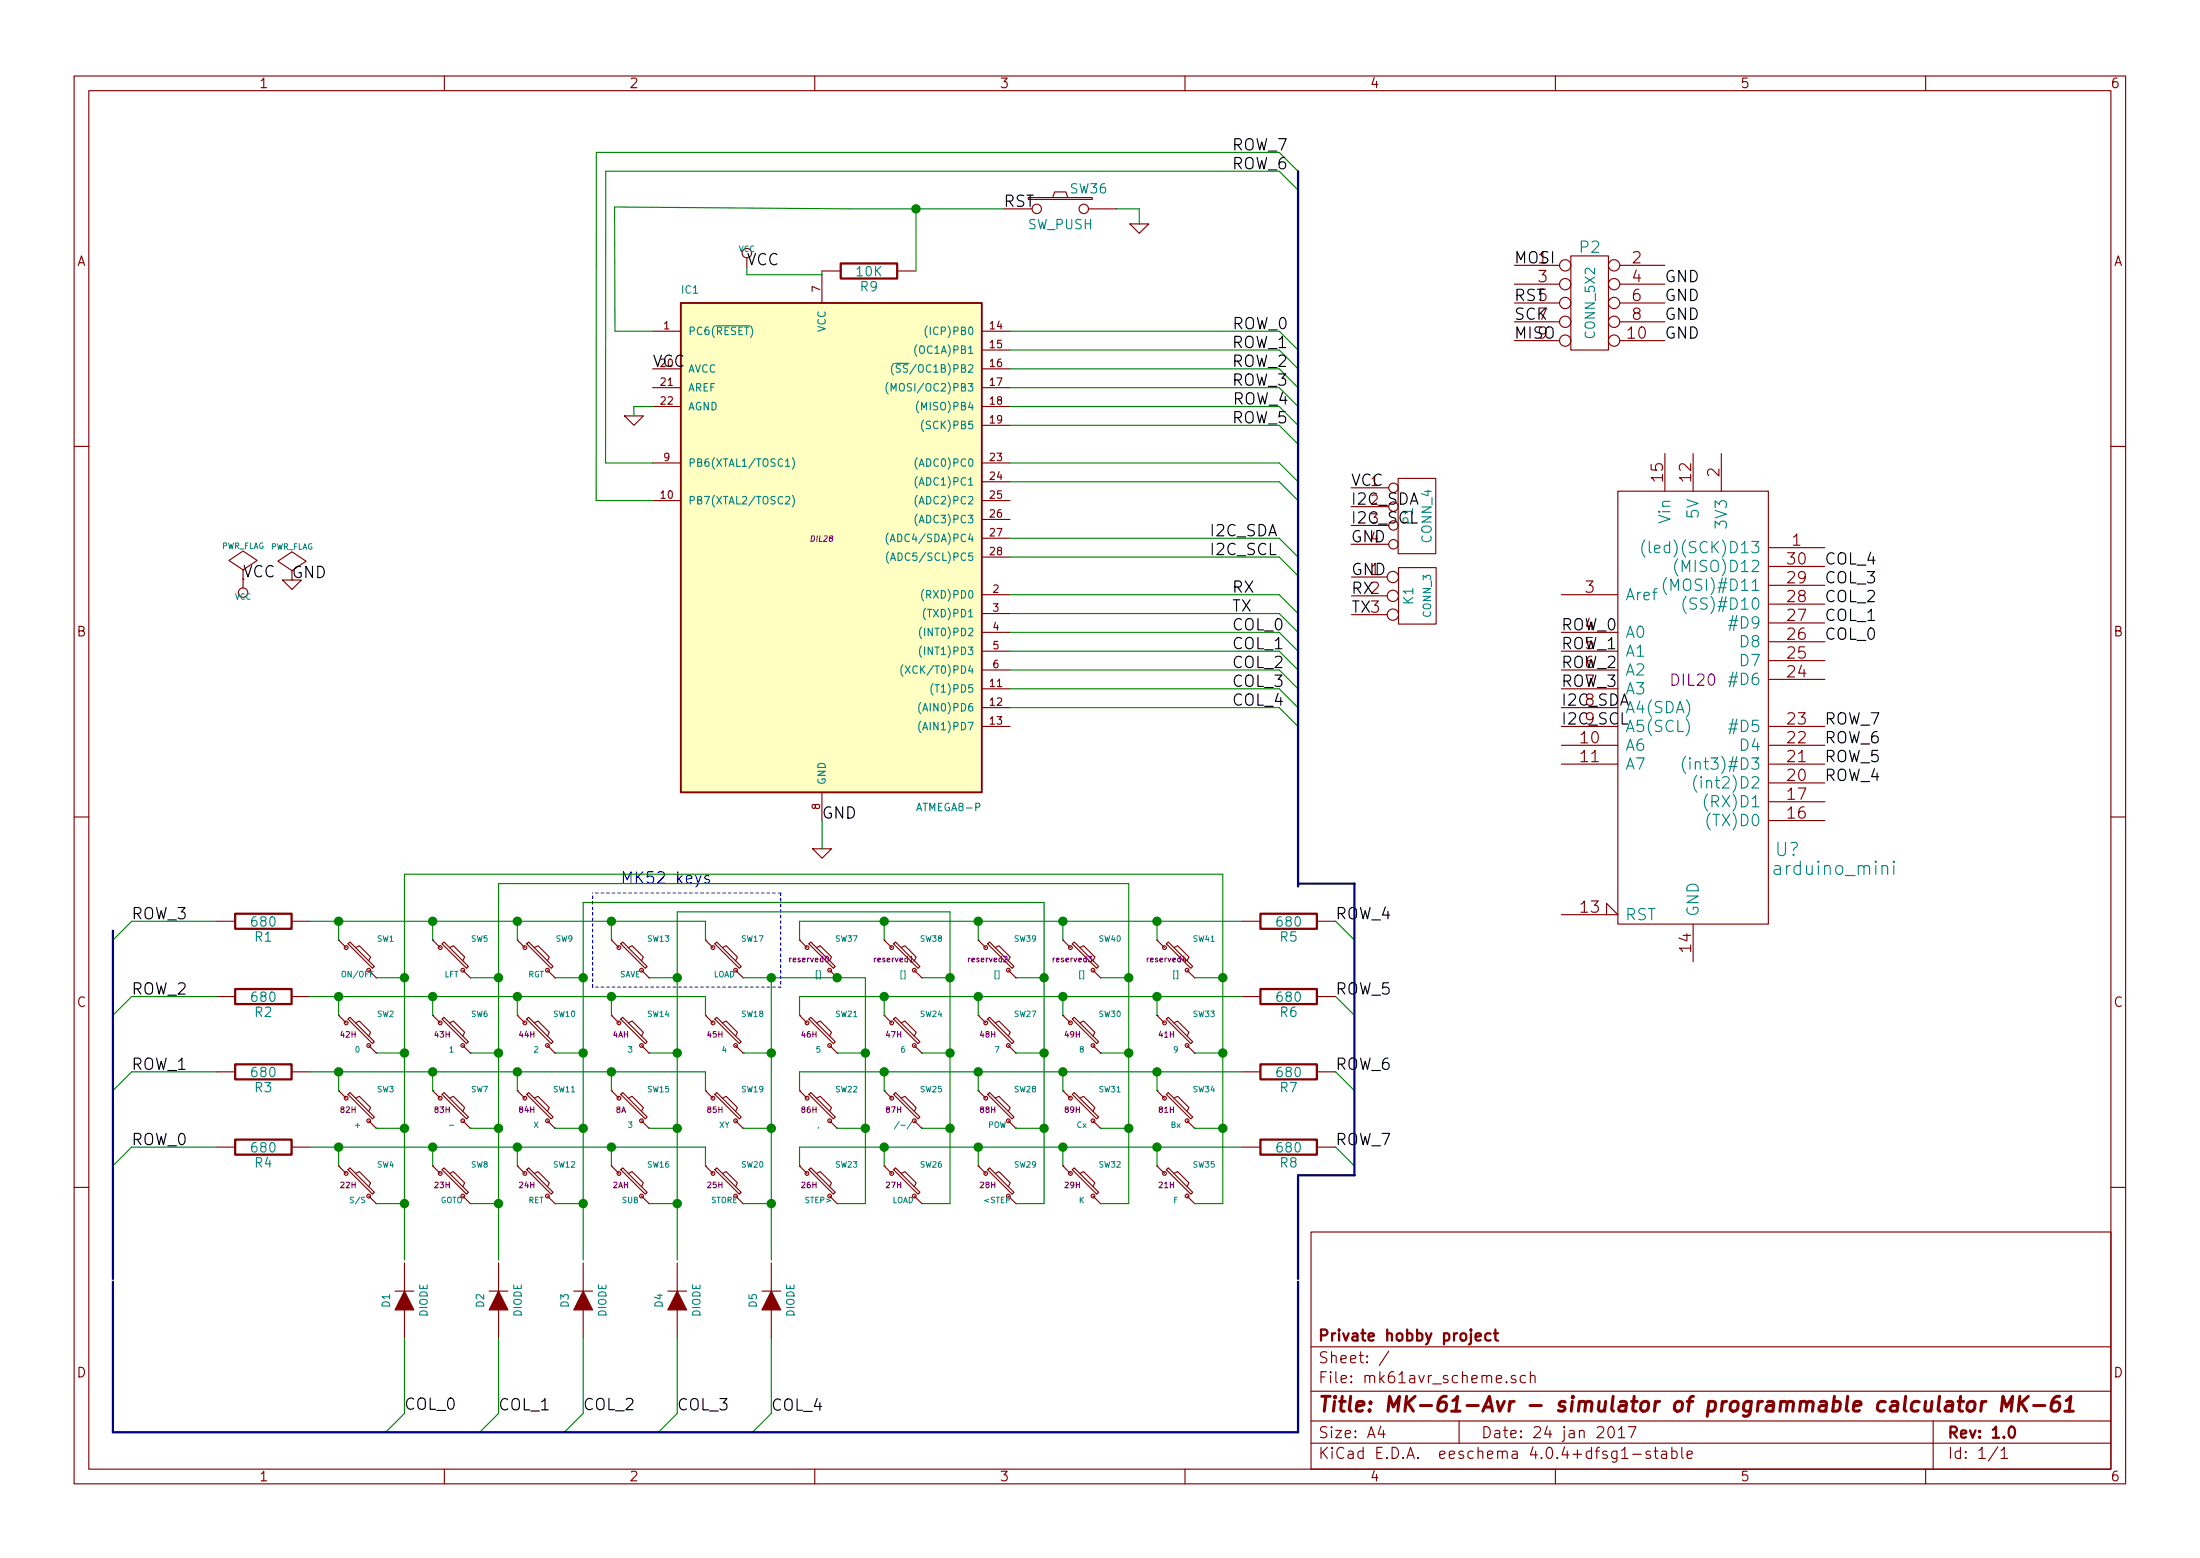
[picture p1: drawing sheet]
EESchema Schematic File Version 2
LIBS:mk61avr_scheme-rescue
LIBS:power
LIBS:device
LIBS:transistors
LIBS:conn
LIBS:linear
LIBS:regul
LIBS:74xx
LIBS:cmos4000
LIBS:adc-dac
LIBS:memory
LIBS:xilinx
LIBS:microcontrollers
LIBS:dsp
LIBS:microchip
LIBS:analog_switches
LIBS:motorola
LIBS:texas
LIBS:intel
LIBS:audio
LIBS:interface
LIBS:digital-audio
LIBS:philips
LIBS:display
LIBS:cypress
LIBS:siliconi
LIBS:opto
LIBS:atmel
LIBS:contrib
LIBS:valves
LIBS:arduino
LIBS:mk61avr_scheme-cache
EELAYER 25 0
EELAYER END
$Descr A4 11693 8268
encoding utf-8
Sheet 1 1
Title "MK-61-Avr - simulator of programmable calculator MK-61"
Date "24 jan 2017"
Rev "1.0"
Comp "Private hobby project"
Comment1 ""
Comment2 ""
Comment3 ""
Comment4 ""
$EndDescr
Text Label 4100 7496 0    60   ~ 0
COL_4
Text Label 3600 7494 0    60   ~ 0
COL_3
Text Label 3100 7493 0    60   ~ 0
COL_2
Text Label 2650 7494 0    60   ~ 0
COL_1
Text Label 2150 7491 0    60   ~ 0
COL_0
Text Label 700  6085 0    60   ~ 0
ROW_0
Text Label 700  5685 0    60   ~ 0
ROW_1
Text Label 700  5285 0    60   ~ 0
ROW_2
Text Label 700  4885 0    60   ~ 0
ROW_3
Text Notes 3300 4685 0    60   ~ 0
MK52 keys
Entry Wire Line
	600  4985 700  4885
$Comp
L R-RESCUE-mk61avr_scheme R1
U 1 1
P 1400 4885
F 0 "R1" V 1480 4885 50  0000 C CNN
F 1 "680" V 1400 4885 50  0000 C CNN
F 2 "" H 1400 4885 60  0001 C CNN
F 3 "" H 1400 4885 60  0001 C CNN
	1    1400 4885
	0    1    1    0   
$EndComp
$Comp
L SW_PUSH_SMALL SW17
U 1 1
P 3850 5085
F 0 "SW17" H 4000 5195 30  0000 C CNN
F 1 "LOAD" H 3850 5006 30  0000 C CNN
F 2 "" H 3850 5085 60  0001 C CNN
F 3 "" H 3850 5085 60  0001 C CNN
F 4 "" H 3800 5085 30  0000 C CNB "Êîä"
	1    3850 5085
	1    0    0    -1  
$EndComp
$Comp
L SW_PUSH_SMALL SW13
U 1 1
P 3350 5085
F 0 "SW13" H 3500 5195 30  0000 C CNN
F 1 "SAVE" H 3350 5006 30  0000 C CNN
F 2 "" H 3350 5085 60  0001 C CNN
F 3 "" H 3350 5085 60  0001 C CNN
F 4 "" H 3300 5085 30  0000 C CNB "Êîä"
	1    3350 5085
	1    0    0    -1  
$EndComp
$Comp
L SW_PUSH_SMALL SW9
U 1 1
P 2850 5085
F 0 "SW9" H 3000 5195 30  0000 C CNN
F 1 "RGT" H 2850 5006 30  0000 C CNN
F 2 "" H 2850 5085 60  0001 C CNN
F 3 "" H 2850 5085 60  0001 C CNN
F 4 "" H 2800 5085 30  0000 C CNB "Êîä"
	1    2850 5085
	1    0    0    -1  
$EndComp
$Comp
L SW_PUSH_SMALL SW5
U 1 1
P 2400 5085
F 0 "SW5" H 2550 5195 30  0000 C CNN
F 1 "LFT" H 2400 5006 30  0000 C CNN
F 2 "" H 2400 5085 60  0001 C CNN
F 3 "" H 2400 5085 60  0001 C CNN
F 4 "" H 2350 5085 30  0000 C CNB "Êîä"
	1    2400 5085
	1    0    0    -1  
$EndComp
$Comp
L SW_PUSH_SMALL SW1
U 1 1
P 1900 5085
F 0 "SW1" H 2050 5195 30  0000 C CNN
F 1 "ON/OFF" H 1900 5006 30  0000 C CNN
F 2 "" H 1900 5085 60  0001 C CNN
F 3 "" H 1900 5085 60  0001 C CNN
F 4 "" H 1850 5085 30  0000 C CNB "Êîä"
	1    1900 5085
	1    0    0    -1  
$EndComp
Entry Wire Line
	4000 7600 4100 7500
Entry Wire Line
	3500 7600 3600 7500
Entry Wire Line
	3000 7600 3100 7500
Entry Wire Line
	2550 7600 2650 7500
Entry Wire Line
	2050 7600 2150 7500
Entry Wire Line
	600  6185 700  6085
Entry Wire Line
	600  5785 700  5685
$Comp
L R-RESCUE-mk61avr_scheme R4
U 1 1
P 1400 6085
F 0 "R4" V 1480 6085 50  0000 C CNN
F 1 "680" V 1400 6085 50  0000 C CNN
F 2 "" H 1400 6085 60  0001 C CNN
F 3 "" H 1400 6085 60  0001 C CNN
	1    1400 6085
	0    1    1    0   
$EndComp
$Comp
L R-RESCUE-mk61avr_scheme R3
U 1 1
P 1400 5685
F 0 "R3" V 1480 5685 50  0000 C CNN
F 1 "680" V 1400 5685 50  0000 C CNN
F 2 "" H 1400 5685 60  0001 C CNN
F 3 "" H 1400 5685 60  0001 C CNN
	1    1400 5685
	0    1    1    0   
$EndComp
$Comp
L R-RESCUE-mk61avr_scheme R2
U 1 1
P 1400 5285
F 0 "R2" V 1480 5285 50  0000 C CNN
F 1 "680" V 1400 5285 50  0000 C CNN
F 2 "" H 1400 5285 60  0001 C CNN
F 3 "" H 1400 5285 60  0001 C CNN
	1    1400 5285
	0    1    1    0   
$EndComp
Entry Wire Line
	600  5385 700  5285
$Comp
L SW_PUSH_SMALL SW35
U 1 1
P 6250 6285
F 0 "SW35" H 6400 6395 30  0000 C CNN
F 1 "F" H 6250 6206 30  0000 C CNN
F 2 "" H 6250 6285 60  0001 C CNN
F 3 "" H 6250 6285 60  0001 C CNN
F 4 "21H" H 6200 6285 30  0000 C CNB "Êîä"
	1    6250 6285
	1    0    0    -1  
$EndComp
$Comp
L SW_PUSH_SMALL SW34
U 1 1
P 6250 5885
F 0 "SW34" H 6400 5995 30  0000 C CNN
F 1 "Bx" H 6250 5806 30  0000 C CNN
F 2 "" H 6250 5885 60  0001 C CNN
F 3 "" H 6250 5885 60  0001 C CNN
F 4 "81H" H 6200 5885 30  0000 C CNB "Êîä"
	1    6250 5885
	1    0    0    -1  
$EndComp
$Comp
L SW_PUSH_SMALL SW33
U 1 1
P 6250 5485
F 0 "SW33" H 6400 5595 30  0000 C CNN
F 1 "9" H 6250 5406 30  0000 C CNN
F 2 "" H 6250 5485 60  0001 C CNN
F 3 "" H 6250 5485 60  0001 C CNN
F 4 "41H" H 6200 5485 30  0000 C CNB "Êîä"
	1    6250 5485
	1    0    0    -1  
$EndComp
$Comp
L SW_PUSH_SMALL SW32
U 1 1
P 5750 6285
F 0 "SW32" H 5900 6395 30  0000 C CNN
F 1 "K" H 5750 6206 30  0000 C CNN
F 2 "" H 5750 6285 60  0001 C CNN
F 3 "" H 5750 6285 60  0001 C CNN
F 4 "29H" H 5700 6285 30  0000 C CNB "Êîä"
	1    5750 6285
	1    0    0    -1  
$EndComp
$Comp
L SW_PUSH_SMALL SW31
U 1 1
P 5750 5885
F 0 "SW31" H 5900 5995 30  0000 C CNN
F 1 "Cx" H 5750 5806 30  0000 C CNN
F 2 "" H 5750 5885 60  0001 C CNN
F 3 "" H 5750 5885 60  0001 C CNN
F 4 "89H" H 5700 5885 30  0000 C CNB "Êîä"
	1    5750 5885
	1    0    0    -1  
$EndComp
$Comp
L SW_PUSH_SMALL SW30
U 1 1
P 5750 5485
F 0 "SW30" H 5900 5595 30  0000 C CNN
F 1 "8" H 5750 5406 30  0000 C CNN
F 2 "" H 5750 5485 60  0001 C CNN
F 3 "" H 5750 5485 60  0001 C CNN
F 4 "49H" H 5700 5485 30  0000 C CNB "Êîä"
	1    5750 5485
	1    0    0    -1  
$EndComp
$Comp
L SW_PUSH_SMALL SW29
U 1 1
P 5300 6285
F 0 "SW29" H 5450 6395 30  0000 C CNN
F 1 "<STEP" H 5300 6206 30  0000 C CNN
F 2 "" H 5300 6285 60  0001 C CNN
F 3 "" H 5300 6285 60  0001 C CNN
F 4 "28H" H 5250 6285 30  0000 C CNB "Êîä"
	1    5300 6285
	1    0    0    -1  
$EndComp
$Comp
L SW_PUSH_SMALL SW28
U 1 1
P 5300 5885
F 0 "SW28" H 5450 5995 30  0000 C CNN
F 1 "POW" H 5300 5806 30  0000 C CNN
F 2 "" H 5300 5885 60  0001 C CNN
F 3 "" H 5300 5885 60  0001 C CNN
F 4 "88H" H 5250 5885 30  0000 C CNB "Êîä"
	1    5300 5885
	1    0    0    -1  
$EndComp
$Comp
L SW_PUSH_SMALL SW27
U 1 1
P 5300 5485
F 0 "SW27" H 5450 5595 30  0000 C CNN
F 1 "7" H 5300 5406 30  0000 C CNN
F 2 "" H 5300 5485 60  0001 C CNN
F 3 "" H 5300 5485 60  0001 C CNN
F 4 "48H" H 5250 5485 30  0000 C CNB "Êîä"
	1    5300 5485
	1    0    0    -1  
$EndComp
$Comp
L SW_PUSH_SMALL SW26
U 1 1
P 4800 6285
F 0 "SW26" H 4950 6395 30  0000 C CNN
F 1 "LOAD" H 4800 6206 30  0000 C CNN
F 2 "" H 4800 6285 60  0001 C CNN
F 3 "" H 4800 6285 60  0001 C CNN
F 4 "27H" H 4750 6285 30  0000 C CNB "Êîä"
	1    4800 6285
	1    0    0    -1  
$EndComp
$Comp
L SW_PUSH_SMALL SW25
U 1 1
P 4800 5885
F 0 "SW25" H 4950 5995 30  0000 C CNN
F 1 "/-/" H 4800 5806 30  0000 C CNN
F 2 "" H 4800 5885 60  0001 C CNN
F 3 "" H 4800 5885 60  0001 C CNN
F 4 "87H" H 4750 5885 30  0000 C CNB "Êîä"
	1    4800 5885
	1    0    0    -1  
$EndComp
$Comp
L SW_PUSH_SMALL SW24
U 1 1
P 4800 5485
F 0 "SW24" H 4950 5595 30  0000 C CNN
F 1 "6" H 4800 5406 30  0000 C CNN
F 2 "" H 4800 5485 60  0001 C CNN
F 3 "" H 4800 5485 60  0001 C CNN
F 4 "47H" H 4750 5485 30  0000 C CNB "Êîä"
	1    4800 5485
	1    0    0    -1  
$EndComp
$Comp
L SW_PUSH_SMALL SW23
U 1 1
P 4350 6285
F 0 "SW23" H 4500 6395 30  0000 C CNN
F 1 "STEP>" H 4350 6206 30  0000 C CNN
F 2 "" H 4350 6285 60  0001 C CNN
F 3 "" H 4350 6285 60  0001 C CNN
F 4 "26H" H 4300 6285 30  0000 C CNB "Êîä"
	1    4350 6285
	1    0    0    -1  
$EndComp
$Comp
L SW_PUSH_SMALL SW22
U 1 1
P 4350 5885
F 0 "SW22" H 4500 5995 30  0000 C CNN
F 1 "," H 4350 5806 30  0000 C CNN
F 2 "" H 4350 5885 60  0001 C CNN
F 3 "" H 4350 5885 60  0001 C CNN
F 4 "86H" H 4300 5885 30  0000 C CNB "Êîä"
	1    4350 5885
	1    0    0    -1  
$EndComp
$Comp
L SW_PUSH_SMALL SW21
U 1 1
P 4350 5485
F 0 "SW21" H 4500 5595 30  0000 C CNN
F 1 "5" H 4350 5406 30  0000 C CNN
F 2 "" H 4350 5485 60  0001 C CNN
F 3 "" H 4350 5485 60  0001 C CNN
F 4 "46H" H 4300 5485 30  0000 C CNB "Êîä"
	1    4350 5485
	1    0    0    -1  
$EndComp
$Comp
L SW_PUSH_SMALL SW20
U 1 1
P 3850 6285
F 0 "SW20" H 4000 6395 30  0000 C CNN
F 1 "STORE" H 3850 6206 30  0000 C CNN
F 2 "" H 3850 6285 60  0001 C CNN
F 3 "" H 3850 6285 60  0001 C CNN
F 4 "25H" H 3800 6285 30  0000 C CNB "Êîä"
	1    3850 6285
	1    0    0    -1  
$EndComp
$Comp
L SW_PUSH_SMALL SW19
U 1 1
P 3850 5885
F 0 "SW19" H 4000 5995 30  0000 C CNN
F 1 "XY" H 3850 5806 30  0000 C CNN
F 2 "" H 3850 5885 60  0001 C CNN
F 3 "" H 3850 5885 60  0001 C CNN
F 4 "85H" H 3800 5885 30  0000 C CNB "Êîä"
	1    3850 5885
	1    0    0    -1  
$EndComp
$Comp
L SW_PUSH_SMALL SW18
U 1 1
P 3850 5485
F 0 "SW18" H 4000 5595 30  0000 C CNN
F 1 "4" H 3850 5406 30  0000 C CNN
F 2 "" H 3850 5485 60  0001 C CNN
F 3 "" H 3850 5485 60  0001 C CNN
F 4 "45H" H 3800 5485 30  0000 C CNB "Êîä"
	1    3850 5485
	1    0    0    -1  
$EndComp
$Comp
L SW_PUSH_SMALL SW16
U 1 1
P 3350 6285
F 0 "SW16" H 3500 6395 30  0000 C CNN
F 1 "SUB" H 3350 6206 30  0000 C CNN
F 2 "" H 3350 6285 60  0001 C CNN
F 3 "" H 3350 6285 60  0001 C CNN
F 4 "2AH" H 3300 6285 30  0000 C CNB "Êîä"
	1    3350 6285
	1    0    0    -1  
$EndComp
$Comp
L SW_PUSH_SMALL SW15
U 1 1
P 3350 5885
F 0 "SW15" H 3500 5995 30  0000 C CNN
F 1 "3" H 3350 5806 30  0000 C CNN
F 2 "" H 3350 5885 60  0001 C CNN
F 3 "" H 3350 5885 60  0001 C CNN
F 4 "8A" H 3300 5885 30  0000 C CNB "Êîä"
	1    3350 5885
	1    0    0    -1  
$EndComp
$Comp
L SW_PUSH_SMALL SW14
U 1 1
P 3350 5485
F 0 "SW14" H 3500 5595 30  0000 C CNN
F 1 "3" H 3350 5406 30  0000 C CNN
F 2 "" H 3350 5485 60  0001 C CNN
F 3 "" H 3350 5485 60  0001 C CNN
F 4 "4AH" H 3300 5485 30  0000 C CNB "Êîä"
	1    3350 5485
	1    0    0    -1  
$EndComp
$Comp
L SW_PUSH_SMALL SW12
U 1 1
P 2850 6285
F 0 "SW12" H 3000 6395 30  0000 C CNN
F 1 "RET" H 2850 6206 30  0000 C CNN
F 2 "" H 2850 6285 60  0001 C CNN
F 3 "" H 2850 6285 60  0001 C CNN
F 4 "24H" H 2800 6285 30  0000 C CNB "Êîä"
	1    2850 6285
	1    0    0    -1  
$EndComp
$Comp
L SW_PUSH_SMALL SW11
U 1 1
P 2850 5885
F 0 "SW11" H 3000 5995 30  0000 C CNN
F 1 "X" H 2850 5806 30  0000 C CNN
F 2 "" H 2850 5885 60  0001 C CNN
F 3 "" H 2850 5885 60  0001 C CNN
F 4 "84H" H 2800 5885 30  0000 C CNB "Êîä"
	1    2850 5885
	1    0    0    -1  
$EndComp
$Comp
L SW_PUSH_SMALL SW10
U 1 1
P 2850 5485
F 0 "SW10" H 3000 5595 30  0000 C CNN
F 1 "2" H 2850 5406 30  0000 C CNN
F 2 "" H 2850 5485 60  0001 C CNN
F 3 "" H 2850 5485 60  0001 C CNN
F 4 "44H" H 2800 5485 30  0000 C CNB "Êîä"
	1    2850 5485
	1    0    0    -1  
$EndComp
$Comp
L SW_PUSH_SMALL SW8
U 1 1
P 2400 6285
F 0 "SW8" H 2550 6395 30  0000 C CNN
F 1 "GOTO" H 2400 6206 30  0000 C CNN
F 2 "" H 2400 6285 60  0001 C CNN
F 3 "" H 2400 6285 60  0001 C CNN
F 4 "23H" H 2350 6285 30  0000 C CNB "Êîä"
	1    2400 6285
	1    0    0    -1  
$EndComp
$Comp
L SW_PUSH_SMALL SW7
U 1 1
P 2400 5885
F 0 "SW7" H 2550 5995 30  0000 C CNN
F 1 "-" H 2400 5806 30  0000 C CNN
F 2 "" H 2400 5885 60  0001 C CNN
F 3 "" H 2400 5885 60  0001 C CNN
F 4 "83H" H 2350 5885 30  0000 C CNB "Êîä"
	1    2400 5885
	1    0    0    -1  
$EndComp
$Comp
L SW_PUSH_SMALL SW6
U 1 1
P 2400 5485
F 0 "SW6" H 2550 5595 30  0000 C CNN
F 1 "1" H 2400 5406 30  0000 C CNN
F 2 "" H 2400 5485 60  0001 C CNN
F 3 "" H 2400 5485 60  0001 C CNN
F 4 "43H" H 2350 5485 30  0000 C CNB "Êîä"
	1    2400 5485
	1    0    0    -1  
$EndComp
$Comp
L SW_PUSH_SMALL SW4
U 1 1
P 1900 6285
F 0 "SW4" H 2050 6395 30  0000 C CNN
F 1 "S/S" H 1900 6206 30  0000 C CNN
F 2 "" H 1900 6285 60  0001 C CNN
F 3 "" H 1900 6285 60  0001 C CNN
F 4 "22H" H 1850 6285 30  0000 C CNB "Êîä"
	1    1900 6285
	1    0    0    -1  
$EndComp
$Comp
L SW_PUSH_SMALL SW3
U 1 1
P 1900 5885
F 0 "SW3" H 2050 5995 30  0000 C CNN
F 1 "+" H 1900 5806 30  0000 C CNN
F 2 "" H 1900 5885 60  0001 C CNN
F 3 "" H 1900 5885 60  0001 C CNN
F 4 "82H" H 1850 5885 30  0000 C CNB "Êîä"
	1    1900 5885
	1    0    0    -1  
$EndComp
$Comp
L SW_PUSH_SMALL SW2
U 1 1
P 1900 5485
F 0 "SW2" H 2050 5595 30  0000 C CNN
F 1 "0" H 1900 5406 30  0000 C CNN
F 2 "" H 1900 5485 60  0001 C CNN
F 3 "" H 1900 5485 60  0001 C CNN
F 4 "42H" H 1850 5485 30  0000 C CNB "Êîä"
	1    1900 5485
	1    0    0    -1  
$EndComp
$Comp
L ATMEGA8-P IC1
U 1 1
P 4369 2850
F 0 "IC1" H 3619 4150 40  0000 L BNN
F 1 "ATMEGA8-P" H 4869 1400 40  0000 L BNN
F 2 "DIL28" H 4369 2850 30  0000 C CIN
F 3 "" H 4369 2850 60  0000 C CNN
	1    4369 2850
	1    0    0    -1  
$EndComp
$Comp
L GND-RESCUE-mk61avr_scheme #PWR5
U 1 1
P 4370 4500
F 0 "#PWR5" H 4370 4500 30  0001 C CNN
F 1 "GND" H 4370 4430 30  0001 C CNN
F 2 "" H 4370 4500 60  0000 C CNN
F 3 "" H 4370 4500 60  0000 C CNN
	1    4370 4500
	1    0    0    -1  
$EndComp
Entry Wire Line
	6800 2450 6900 2550
Entry Wire Line
	6800 2550 6900 2650
Entry Wire Line
	6800 1750 6900 1850
Entry Wire Line
	6800 1850 6900 1950
Entry Wire Line
	6800 1950 6900 2050
Entry Wire Line
	6800 2050 6900 2150
Entry Wire Line
	6800 2150 6900 2250
Entry Wire Line
	6800 2250 6900 2350
Entry Wire Line
	6800 800  6900 900 
Entry Wire Line
	6800 900  6900 1000
Entry Wire Line
	6800 3350 6900 3450
Entry Wire Line
	6800 3450 6900 3550
Entry Wire Line
	6800 3550 6900 3650
Entry Wire Line
	6800 3650 6900 3750
Text Label 6552 1750 0    60   ~ 0
ROW_0
Text Label 6550 1850 0    60   ~ 0
ROW_1
Text Label 6550 1950 0    60   ~ 0
ROW_2
Text Label 6550 2050 0    60   ~ 0
ROW_3
Text Label 6554 2150 0    60   ~ 0
ROW_4
Text Label 6550 2250 0    60   ~ 0
ROW_5
Text Label 6550 900  0    60   ~ 0
ROW_6
Text Label 6550 800  0    60   ~ 0
ROW_7
$Comp
L PWR_FLAG #FLG2
U 1 1
P 1552 3072
F 0 "#FLG2" H 1552 3167 30  0001 C CNN
F 1 "PWR_FLAG" H 1552 3252 30  0000 C CNN
F 2 "" H 1552 3072 60  0000 C CNN
F 3 "" H 1552 3072 60  0000 C CNN
	1    1552 3072
	1    0    0    -1  
$EndComp
$Comp
L PWR_FLAG #FLG1
U 1 1
P 1292 3068
F 0 "#FLG1" H 1292 3163 30  0001 C CNN
F 1 "PWR_FLAG" H 1292 3248 30  0000 C CNN
F 2 "" H 1292 3068 60  0000 C CNN
F 3 "" H 1292 3068 60  0000 C CNN
	1    1292 3068
	1    0    0    -1  
$EndComp
$Comp
L VCC #PWR1
U 1 1
P 1292 3064
F 0 "#PWR1" H 1292 3164 30  0001 C CNN
F 1 "VCC" H 1292 3164 30  0000 C CNN
F 2 "" H 1292 3064 60  0000 C CNN
F 3 "" H 1292 3064 60  0000 C CNN
	1    1292 3064
	1    0    0    1   
$EndComp
$Comp
L GND-RESCUE-mk61avr_scheme #PWR2
U 1 1
P 1552 3072
F 0 "#PWR2" H 1552 3072 30  0001 C CNN
F 1 "GND" H 1552 3002 30  0001 C CNN
F 2 "" H 1552 3072 60  0000 C CNN
F 3 "" H 1552 3072 60  0000 C CNN
	1    1552 3072
	1    0    0    -1  
$EndComp
$Comp
L VCC #PWR4
U 1 1
P 3970 1410
F 0 "#PWR4" H 3970 1510 30  0001 C CNN
F 1 "VCC" H 3970 1510 30  0000 C CNN
F 2 "" H 3970 1410 60  0000 C CNN
F 3 "" H 3970 1410 60  0000 C CNN
	1    3970 1410
	1    0    0    -1  
$EndComp
Text Label 6550 3350 0    60   ~ 0
COL_0
Text Label 6550 3450 0    60   ~ 0
COL_1
Text Label 6550 3550 0    60   ~ 0
COL_2
Text Label 6550 3650 0    60   ~ 0
COL_3
Text Label 6550 3150 0    60   ~ 0
RX
Text Label 6550 3250 0    60   ~ 0
TX
Text Label 6430 2950 0    60   ~ 0
I2C_SCL
Text Label 6430 2850 0    60   ~ 0
I2C_SDA
$Comp
L CONN_4 P1
U 1 1
P 7532 2732
F 0 "P1" V 7482 2732 50  0000 C CNN
F 1 "CONN_4" V 7582 2732 50  0000 C CNN
F 2 "" H 7532 2732 60  0000 C CNN
F 3 "" H 7532 2732 60  0000 C CNN
	1    7532 2732
	1    0    0    -1  
$EndComp
Text Label 7182 2582 0    60   ~ 0
VCC
Text Label 7182 2682 0    60   ~ 0
I2C_SDA
Text Label 7182 2782 0    60   ~ 0
I2C_SCL
Text Label 7182 2882 0    60   ~ 0
GND
Text Label 4370 4350 0    60   ~ 0
GND
Text Label 1292 3068 0    60   ~ 0
VCC
Text Label 1552 3072 0    60   ~ 0
GND
$Comp
L CONN_3 K1
U 1 1
P 7534 3156
F 0 "K1" V 7484 3156 50  0000 C CNN
F 1 "CONN_3" V 7584 3156 40  0000 C CNN
F 2 "" H 7534 3156 60  0000 C CNN
F 3 "" H 7534 3156 60  0000 C CNN
	1    7534 3156
	1    0    0    -1  
$EndComp
Text Label 7184 3056 0    60   ~ 0
GND
Text Label 7184 3156 0    60   ~ 0
RX
Text Label 7184 3256 0    60   ~ 0
TX
$Comp
L SW_PUSH SW36
U 1 1
P 5636 1100
F 0 "SW36" H 5786 1210 50  0000 C CNN
F 1 "SW_PUSH" H 5636 1020 50  0000 C CNN
F 2 "~" H 5636 1100 60  0000 C CNN
F 3 "~" H 5636 1100 60  0000 C CNN
	1    5636 1100
	1    0    0    -1  
$EndComp
$Comp
L CONN_5X2 P2
U 1 1
P 8450 1600
F 0 "P2" H 8450 1900 60  0000 C CNN
F 1 "CONN_5X2" V 8450 1600 50  0000 C CNN
F 2 "" H 8450 1600 60  0000 C CNN
F 3 "" H 8450 1600 60  0000 C CNN
	1    8450 1600
	1    0    0    -1  
$EndComp
Text Label 8850 1500 0    60   ~ 0
GND
Text Label 8850 1600 0    60   ~ 0
GND
Text Label 8850 1700 0    60   ~ 0
GND
Text Label 8850 1800 0    60   ~ 0
GND
Text Label 8050 1400 0    60   ~ 0
MOSI
Text Label 8050 1600 0    60   ~ 0
RST
Text Label 8050 1700 0    60   ~ 0
SCK
Text Label 8050 1800 0    60   ~ 0
MISO
Text Label 5336 1100 0    60   ~ 0
RST
$Comp
L GND-RESCUE-mk61avr_scheme #PWR3
U 1 1
P 3370 2200
F 0 "#PWR3" H 3370 2200 30  0001 C CNN
F 1 "GND" H 3370 2130 30  0001 C CNN
F 2 "" H 3370 2200 60  0000 C CNN
F 3 "" H 3370 2200 60  0000 C CNN
	1    3370 2200
	1    0    0    -1  
$EndComp
$Comp
L GND-RESCUE-mk61avr_scheme #PWR6
U 1 1
P 6056 1180
F 0 "#PWR6" H 6056 1180 30  0001 C CNN
F 1 "GND" H 6056 1110 30  0001 C CNN
F 2 "" H 6056 1180 60  0000 C CNN
F 3 "" H 6056 1180 60  0000 C CNN
	1    6056 1180
	1    0    0    -1  
$EndComp
$Comp
L R-RESCUE-mk61avr_scheme R9
U 1 1
P 4619 1430
F 0 "R9" V 4699 1430 50  0000 C CNN
F 1 "10K" V 4619 1430 50  0000 C CNN
F 2 "" V 4549 1430 50  0000 C CNN
F 3 "" H 4619 1430 50  0000 C CNN
	1    4619 1430
	0    1    1    0   
$EndComp
Entry Wire Line
	6800 2850 6900 2950
Entry Wire Line
	6800 2950 6900 3050
Entry Wire Line
	6800 3150 6900 3250
Entry Wire Line
	6800 3250 6900 3350
$Comp
L SW_PUSH_SMALL SW37
U 1 1
P 4350 5085
F 0 "SW37" H 4500 5195 30  0000 C CNN
F 1 "[]" H 4350 5006 30  0000 C CNN
F 2 "" H 4350 5085 60  0001 C CNN
F 3 "" H 4350 5085 60  0001 C CNN
F 4 "reserved0" H 4300 5085 30  0000 C CNB "Êîä"
	1    4350 5085
	1    0    0    -1  
$EndComp
$Comp
L SW_PUSH_SMALL SW38
U 1 1
P 4800 5085
F 0 "SW38" H 4950 5195 30  0000 C CNN
F 1 "[]" H 4800 5006 30  0000 C CNN
F 2 "" H 4800 5085 60  0001 C CNN
F 3 "" H 4800 5085 60  0001 C CNN
F 4 "reserved1" H 4750 5085 30  0000 C CNB "Êîä"
	1    4800 5085
	1    0    0    -1  
$EndComp
$Comp
L SW_PUSH_SMALL SW39
U 1 1
P 5300 5085
F 0 "SW39" H 5450 5195 30  0000 C CNN
F 1 "[]" H 5300 5006 30  0000 C CNN
F 2 "" H 5300 5085 60  0001 C CNN
F 3 "" H 5300 5085 60  0001 C CNN
F 4 "reserved2" H 5250 5085 30  0000 C CNB "Êîä"
	1    5300 5085
	1    0    0    -1  
$EndComp
$Comp
L SW_PUSH_SMALL SW40
U 1 1
P 5750 5085
F 0 "SW40" H 5900 5195 30  0000 C CNN
F 1 "[]" H 5750 5006 30  0000 C CNN
F 2 "" H 5750 5085 60  0001 C CNN
F 3 "" H 5750 5085 60  0001 C CNN
F 4 "reserved3" H 5700 5085 30  0000 C CNB "Êîä"
	1    5750 5085
	1    0    0    -1  
$EndComp
$Comp
L SW_PUSH_SMALL SW41
U 1 1
P 6250 5085
F 0 "SW41" H 6400 5195 30  0000 C CNN
F 1 "[]" H 6250 5006 30  0000 C CNN
F 2 "" H 6250 5085 60  0001 C CNN
F 3 "" H 6250 5085 60  0001 C CNN
F 4 "reserved4" H 6200 5085 30  0000 C CNB "Êîä"
	1    6250 5085
	1    0    0    -1  
$EndComp
Entry Wire Line
	7100 4885 7200 4985
Entry Wire Line
	7100 5285 7200 5385
Entry Wire Line
	7100 5685 7200 5785
Entry Wire Line
	7100 6085 7200 6185
$Comp
L R-RESCUE-mk61avr_scheme R6
U 1 1
P 6850 5285
F 0 "R6" V 6930 5285 50  0000 C CNN
F 1 "680" V 6850 5285 50  0000 C CNN
F 2 "" H 6850 5285 60  0001 C CNN
F 3 "" H 6850 5285 60  0001 C CNN
	1    6850 5285
	0    1    1    0   
$EndComp
$Comp
L R-RESCUE-mk61avr_scheme R5
U 1 1
P 6850 4885
F 0 "R5" V 6930 4885 50  0000 C CNN
F 1 "680" V 6850 4885 50  0000 C CNN
F 2 "" H 6850 4885 60  0001 C CNN
F 3 "" H 6850 4885 60  0001 C CNN
	1    6850 4885
	0    1    1    0   
$EndComp
$Comp
L R-RESCUE-mk61avr_scheme R7
U 1 1
P 6850 5685
F 0 "R7" V 6930 5685 50  0000 C CNN
F 1 "680" V 6850 5685 50  0000 C CNN
F 2 "" H 6850 5685 60  0001 C CNN
F 3 "" H 6850 5685 60  0001 C CNN
	1    6850 5685
	0    1    1    0   
$EndComp
$Comp
L R-RESCUE-mk61avr_scheme R8
U 1 1
P 6850 6085
F 0 "R8" V 6930 6085 50  0000 C CNN
F 1 "680" V 6850 6085 50  0000 C CNN
F 2 "" H 6850 6085 60  0001 C CNN
F 3 "" H 6850 6085 60  0001 C CNN
	1    6850 6085
	0    1    1    0   
$EndComp
Text Label 7100 4885 0    60   ~ 0
ROW_4
Text Label 7100 5285 0    60   ~ 0
ROW_5
Text Label 7100 5685 0    60   ~ 0
ROW_6
Text Label 7100 6085 0    60   ~ 0
ROW_7
Entry Wire Line
	6800 3750 6900 3850
Text Label 6550 3750 0    60   ~ 0
COL_4
$Comp
L DIODE D1
U 1 1
P 2150 6900
F 0 "D1" H 2150 7000 40  0000 C CNN
F 1 "DIODE" H 2150 6800 40  0000 C CNN
F 2 "~" H 2150 6900 60  0000 C CNN
F 3 "~" H 2150 6900 60  0000 C CNN
	1    2150 6900
	0    -1   -1   0   
$EndComp
$Comp
L DIODE D2
U 1 1
P 2650 6900
F 0 "D2" H 2650 7000 40  0000 C CNN
F 1 "DIODE" H 2650 6800 40  0000 C CNN
F 2 "~" H 2650 6900 60  0000 C CNN
F 3 "~" H 2650 6900 60  0000 C CNN
	1    2650 6900
	0    -1   -1   0   
$EndComp
$Comp
L DIODE D3
U 1 1
P 3100 6900
F 0 "D3" H 3100 7000 40  0000 C CNN
F 1 "DIODE" H 3100 6800 40  0000 C CNN
F 2 "~" H 3100 6900 60  0000 C CNN
F 3 "~" H 3100 6900 60  0000 C CNN
	1    3100 6900
	0    -1   -1   0   
$EndComp
$Comp
L DIODE D4
U 1 1
P 3600 6900
F 0 "D4" H 3600 7000 40  0000 C CNN
F 1 "DIODE" H 3600 6800 40  0000 C CNN
F 2 "~" H 3600 6900 60  0000 C CNN
F 3 "~" H 3600 6900 60  0000 C CNN
	1    3600 6900
	0    -1   -1   0   
$EndComp
$Comp
L DIODE D5
U 1 1
P 4100 6900
F 0 "D5" H 4100 7000 40  0000 C CNN
F 1 "DIODE" H 4100 6800 40  0000 C CNN
F 2 "~" H 4100 6900 60  0000 C CNN
F 3 "~" H 4100 6900 60  0000 C CNN
	1    4100 6900
	0    -1   -1   0   
$EndComp
Wire Wire Line
	1150 5685 700  5685
Wire Wire Line
	1150 4885 700  4885
Wire Notes Line
	4150 4735 3150 4735
Wire Notes Line
	4150 4735 4150 5235
Wire Notes Line
	4150 5235 3150 5235
Wire Notes Line
	3150 5235 3150 4735
Wire Wire Line
	3750 4885 3750 4985
Connection ~ 4100 5585
Wire Wire Line
	4100 5185 4100 6685
Wire Wire Line
	3950 5185 4600 5185
Connection ~ 3100 5585
Wire Wire Line
	3100 4785 3100 6685
Wire Wire Line
	3100 5185 2950 5185
Connection ~ 2150 5585
Wire Wire Line
	2150 4635 2150 6685
Wire Wire Line
	2150 5185 2000 5185
Wire Wire Line
	4250 5285 6600 5285
Connection ~ 6500 5985
Wire Wire Line
	6500 5985 6350 5985
Wire Wire Line
	6000 6385 5850 6385
Wire Wire Line
	6000 4685 6000 6385
Wire Wire Line
	6000 5585 5850 5585
Connection ~ 5550 5985
Wire Wire Line
	5550 5985 5400 5985
Wire Wire Line
	5050 6385 4900 6385
Wire Wire Line
	5050 5585 4900 5585
Connection ~ 4600 5985
Wire Wire Line
	4600 5985 4450 5985
Connection ~ 4100 5985
Wire Wire Line
	4100 5985 3950 5985
Wire Wire Line
	3950 5585 4100 5585
Connection ~ 3600 6385
Wire Wire Line
	3600 6385 3450 6385
Connection ~ 3100 5985
Wire Wire Line
	3100 5985 2950 5985
Wire Wire Line
	2950 5585 3100 5585
Connection ~ 2650 5985
Wire Wire Line
	2650 5985 2500 5985
Wire Wire Line
	2650 5585 2500 5585
Connection ~ 2150 6385
Wire Wire Line
	2150 6385 2000 6385
Wire Wire Line
	2000 5585 2150 5585
Connection ~ 5200 6085
Wire Wire Line
	5200 6085 5200 6185
Wire Wire Line
	4250 6085 4250 6185
Connection ~ 3250 6085
Wire Wire Line
	3250 6085 3250 6185
Connection ~ 2300 6085
Wire Wire Line
	2300 6085 2300 6185
Wire Wire Line
	6150 6085 6150 6185
Connection ~ 5200 5685
Wire Wire Line
	5200 5685 5200 5785
Wire Wire Line
	4250 5685 4250 5785
Connection ~ 3250 5685
Wire Wire Line
	3250 5685 3250 5785
Connection ~ 2300 5685
Wire Wire Line
	2300 5685 2300 5785
Wire Wire Line
	6150 5685 6150 5785
Connection ~ 4700 5285
Wire Wire Line
	4700 5285 4700 5385
Wire Wire Line
	3750 5285 3750 5385
Connection ~ 2750 5285
Wire Wire Line
	2750 5285 2750 5385
Connection ~ 1800 5285
Wire Wire Line
	1800 5385 1800 5285
Wire Wire Line
	5650 5285 5650 5385
Wire Wire Line
	2300 5285 2300 5385
Connection ~ 2300 5285
Wire Wire Line
	3250 5285 3250 5385
Connection ~ 3250 5285
Wire Wire Line
	4250 5285 4250 5385
Wire Wire Line
	5200 5285 5200 5385
Connection ~ 5200 5285
Wire Wire Line
	6150 5285 6150 5385
Connection ~ 5650 5285
Wire Wire Line
	1800 5685 1800 5785
Connection ~ 1800 5685
Wire Wire Line
	2750 5685 2750 5785
Connection ~ 2750 5685
Wire Wire Line
	3750 5685 3750 5785
Wire Wire Line
	4700 5685 4700 5785
Connection ~ 4700 5685
Wire Wire Line
	5650 5685 5650 5785
Connection ~ 5650 5685
Wire Wire Line
	1800 6085 1800 6185
Connection ~ 1800 6085
Wire Wire Line
	2750 6085 2750 6185
Connection ~ 2750 6085
Wire Wire Line
	3750 6085 3750 6185
Wire Wire Line
	4700 6085 4700 6185
Connection ~ 4700 6085
Wire Wire Line
	5650 6085 5650 6185
Connection ~ 5650 6085
Wire Wire Line
	1650 6085 3750 6085
Wire Wire Line
	4250 6085 6600 6085
Wire Wire Line
	2150 5985 2000 5985
Connection ~ 2150 5985
Wire Wire Line
	2650 6385 2500 6385
Connection ~ 2650 6385
Wire Wire Line
	3100 6385 2950 6385
Connection ~ 3100 6385
Wire Wire Line
	3600 5585 3450 5585
Wire Wire Line
	3600 5985 3450 5985
Connection ~ 3600 5985
Wire Wire Line
	4100 6385 3950 6385
Connection ~ 4100 6385
Wire Wire Line
	4450 5585 4600 5585
Wire Wire Line
	4600 5185 4600 6385
Wire Wire Line
	4600 6385 4450 6385
Wire Wire Line
	5050 5985 4900 5985
Connection ~ 5050 5985
Wire Wire Line
	5550 5585 5400 5585
Wire Wire Line
	5550 4785 5550 6385
Wire Wire Line
	5550 6385 5400 6385
Wire Wire Line
	5850 5985 6000 5985
Connection ~ 6000 5985
Wire Wire Line
	6500 5585 6350 5585
Wire Wire Line
	6500 4635 6500 6385
Wire Wire Line
	6500 6385 6350 6385
Wire Wire Line
	1650 5685 3750 5685
Wire Wire Line
	4250 5685 6600 5685
Wire Wire Line
	1650 4885 3750 4885
Connection ~ 2750 4885
Wire Wire Line
	2750 4885 2750 4985
Connection ~ 1800 4885
Wire Wire Line
	1800 4985 1800 4885
Wire Wire Line
	2300 4885 2300 4985
Connection ~ 2300 4885
Wire Wire Line
	3250 4885 3250 4985
Connection ~ 3250 4885
Wire Wire Line
	2500 5185 2650 5185
Wire Wire Line
	2650 4685 2650 6685
Connection ~ 2650 5585
Wire Wire Line
	3450 5185 3600 5185
Wire Wire Line
	3600 4835 3600 6685
Connection ~ 3600 5585
Wire Bus Line
	600  4935 600  6785
Wire Wire Line
	1150 5285 700  5285
Wire Wire Line
	1150 6085 700  6085
Wire Bus Line
	600  7600 6900 7600
Wire Bus Line
	6900 900  6900 4700
Wire Wire Line
	5369 1750 6799 1750
Wire Wire Line
	3220 900  6800 900 
Wire Wire Line
	3220 900  3219 2450
Wire Wire Line
	3219 2450 3469 2450
Wire Wire Line
	4370 4500 4370 4350
Wire Wire Line
	3469 2150 3369 2150
Wire Wire Line
	3369 2150 3370 2200
Wire Wire Line
	3267 1090 4520 1100
Wire Wire Line
	3267 1090 3269 1750
Wire Wire Line
	3269 1750 3469 1750
Wire Wire Line
	4369 1450 3970 1450
Wire Wire Line
	3970 1450 3970 1410
Wire Wire Line
	5936 1100 6056 1100
Wire Wire Line
	6056 1100 6056 1180
Wire Wire Line
	4369 1430 4369 1450
Wire Wire Line
	6800 800  3170 800 
Wire Wire Line
	3170 800  3169 2650
Wire Wire Line
	3169 2650 3469 2650
Wire Wire Line
	5370 1850 6800 1850
Wire Wire Line
	6800 2250 5370 2250
Wire Wire Line
	5370 2150 6800 2150
Wire Wire Line
	6800 2050 5370 2050
Wire Wire Line
	5370 1950 6800 1950
Wire Wire Line
	6800 2450 5370 2450
Wire Wire Line
	6800 2550 5370 2550
Wire Wire Line
	6800 3350 5370 3350
Wire Wire Line
	5370 3450 6800 3450
Wire Wire Line
	6800 3550 5370 3550
Wire Wire Line
	6800 3650 5370 3650
Wire Wire Line
	5370 2950 6800 2950
Wire Wire Line
	6800 2850 5370 2850
Wire Wire Line
	5370 3250 6800 3250
Wire Wire Line
	6800 3150 5370 3150
Wire Wire Line
	1650 5285 3750 5285
Connection ~ 4600 5585
Wire Wire Line
	4900 5185 5050 5185
Connection ~ 5050 5585
Wire Wire Line
	5400 5185 5550 5185
Connection ~ 5550 5585
Wire Wire Line
	5850 5185 6000 5185
Connection ~ 6000 5585
Wire Wire Line
	6350 5185 6500 5185
Connection ~ 6500 5585
Wire Wire Line
	4250 4985 4250 4885
Wire Wire Line
	4250 4885 6600 4885
Wire Wire Line
	4700 4985 4700 4885
Connection ~ 4700 4885
Wire Wire Line
	5200 4985 5200 4885
Connection ~ 5200 4885
Wire Wire Line
	5650 4985 5650 4885
Connection ~ 5650 4885
Wire Wire Line
	6150 4885 6150 4985
Connection ~ 6150 5285
Connection ~ 6150 5685
Connection ~ 6150 6085
Connection ~ 6150 4885
Wire Bus Line
	6900 6785 6900 6235
Wire Bus Line
	7200 6235 6900 6235
Wire Bus Line
	7200 4685 7200 6235
Wire Bus Line
	7200 4685 6900 4685
Connection ~ 4450 5185
Connection ~ 4100 5185
Wire Wire Line
	3600 4835 5050 4835
Connection ~ 5050 5185
Connection ~ 3600 5185
Wire Wire Line
	3100 4785 5550 4785
Connection ~ 5550 5185
Connection ~ 3100 5185
Wire Wire Line
	2650 4685 6000 4685
Connection ~ 6000 5185
Connection ~ 2650 5185
Wire Wire Line
	2150 4635 6500 4635
Connection ~ 6500 5185
Connection ~ 2150 5185
Wire Wire Line
	5050 4835 5050 6385
Wire Wire Line
	5370 3750 6800 3750
Wire Bus Line
	6900 7600 6900 6800
Wire Bus Line
	600  7600 600  6800
Wire Wire Line
	2150 7100 2150 7500
Wire Wire Line
	2650 7100 2650 7500
Wire Wire Line
	3100 7100 3100 7500
Wire Wire Line
	3600 7100 3600 7500
Wire Wire Line
	4100 7100 4100 7500
Text Label 3970 1410 0    60   ~ 0
VCC
Text Label 3470 1950 0    60   ~ 0
VCC
Wire Wire Line
	4520 1100 5336 1100
Wire Wire Line
	4869 1430 4869 1100
Connection ~ 4869 1100
$Comp
L arduino_mini U?
U 1 1
P 9000 3550
F 0 "U?" H 9500 2600 70  0000 C CNN
F 1 "arduino_mini" H 9750 2500 70  0000 C CNN
F 2 "DIL20" H 9000 3500 60  0000 C CNN
F 3 "" H 9000 3550 60  0001 C CNN
	1    9000 3550
	1    0    0    -1  
$EndComp
Text Label 9700 3000 0    60   ~ 0
COL_4
Text Label 9700 3100 0    60   ~ 0
COL_3
Text Label 9700 3200 0    60   ~ 0
COL_2
Text Label 9700 3300 0    60   ~ 0
COL_1
Text Label 9700 3400 0    60   ~ 0
COL_0
Text Label 8300 3350 0    60   ~ 0
ROW_0
Text Label 8300 3450 0    60   ~ 0
ROW_1
Text Label 8300 3550 0    60   ~ 0
ROW_2
Text Label 8300 3650 0    60   ~ 0
ROW_3
Text Label 9700 4150 0    60   ~ 0
ROW_4
Text Label 9700 4050 0    60   ~ 0
ROW_5
Text Label 9700 3950 0    60   ~ 0
ROW_6
Text Label 9700 3850 0    60   ~ 0
ROW_7
Text Label 8300 3750 0    60   ~ 0
I2C_SDA
Text Label 8300 3850 0    60   ~ 0
I2C_SCL
$EndSCHEMATC
